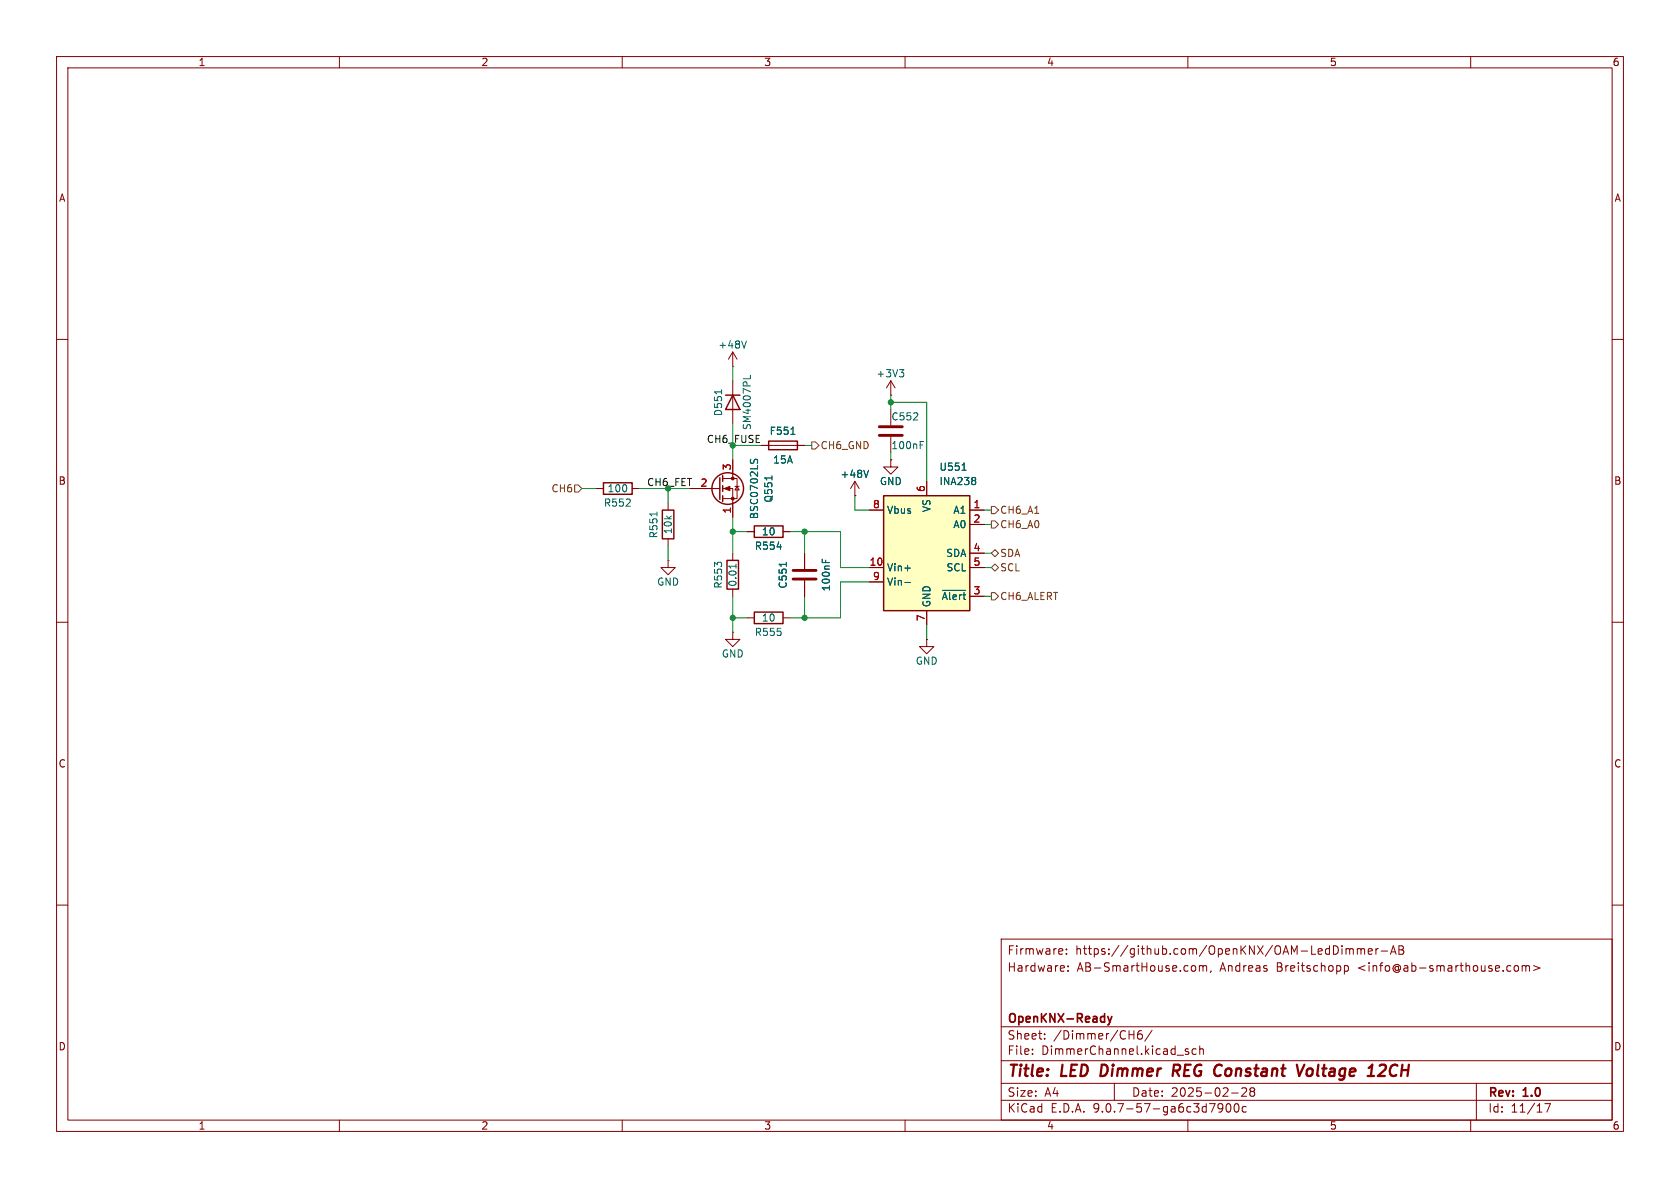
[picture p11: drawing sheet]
<svg xmlns="http://www.w3.org/2000/svg" width="297mm" height="210mm" viewBox="0 0 297 210" stroke-linecap="round" stroke-linejoin="round" font-family="sans-serif">
<g fill="none" stroke="#840000" stroke-width=".18">
<path d="M10 10h277v190h-277zM12 12h273v186h-273zM60 10v2M110 10v2M160 10v2M210 10v2M260 10v2M10 60h2M129.5 64.8h.1M129.5 62.2v2.6M129.5 67.3v7.6M129.5 62.2l-.7 1.3"/>
<path d="M129.5 62.2l.8 1.3M134.6 78.7h7.6M285 60h2M105.4 86.4h1.3M111.8 86.4h1.2M118.1 99.1v1.2h1.3l-1.3 1.3-1.3-1.3h1.3M118.1 99.1h.1M118.1 88.9v1.3M118.1 95.3v1.2M121.9 86.4h5.4M127.8 84.6h2.5v3.5h-2.5M127.8 86.4h1.7v5"/>
<path d="M129.5 81.3v3.3M129.5 97.8v1.3M129.9 86h.8M130.3 86l.4 .6h-.8zM132.1 94h1.2M138.4 94h1.3M142.2 97.8v2.8M10 110h2M129.5 111.8v1.2h1.3l-1.3 1.3-1.2-1.3h1.2M129.5 111.8h.1M129.5 104.1v1.3M132.1 109.2h1.2"/>
<path d="M138.4 109.2h1.3M142.2 102.6v2.8M285 110h2M10 160h2M177 166h108v32h-108zM187.8 167.8l.1 .3-.7 .1M188.5 168.6v.1M188.5 167.8v.1M188.8 171.6v.1M188.8 170.8v.1M211.1 170.7l.3 .3v.4l-.3 .3M212 170.8l.5-.1 .2 .2"/>
<path d="M212 170.7v1M212.7 170.9l.2-.2 .3 .1 .1 .9M212.7 170.9v.8M214.1 171.6l-.1 .3M237.7 170.8l.4-.1 .3 .3v.4l-.2 .2h-.5M237.7 170.7v1.5M238 167.7v1M238 167.8l.4-.1 .2 .2M238.6 167.9l.2-.2 .4 .1v.9M238.6 167.9v.8M240 167.8l.4-.1 .2 .2M240 167.7v1"/>
<path d="M240.6 167.9l.2-.2 .4 .1v.9M240.6 167.9v.8M241.9 168.2l.7-.1-.1-.3-.4-.1-.2 .2 .1 .7h.5M243.2 167.7v1M243.7 167.7l-.3 .1-.2 .2M244.2 168.1h1.1M245.8 168.7l.5-1.5 .5 1.5M246 168.3h.7M247.3 167.2h.5l.2 .1 .1 .3-.3 .3a.4 .4 0 0 1 .4 .4 .4 .4 0 0 1-.3 .4h-.6zM247.3 167.9h.5M267.8 170.8l.4-.1 .3 .3v.4l-.3 .3-.4-.1-.1-.2v-.4zM269.1 170.8l.4-.1 .2 .2"/>
<path d="M269.1 170.7v1M269.7 170.9l.3-.2 .3 .1 .1 .9M269.7 170.9v.8M271.1 170.7l1.1 .4-1.1 .5M285 160h2M60 198v2M110 198v2M160 198v2M177 194.5h108M177 191.5h108M177 187.5h108M177 181.5h108"/>
<path d="M182.5 186.3v.1M182.5 185.5v.1M184.7 183.6v.1M184.7 182.8v.1M197 191.5v3M199.6 182.9h.9M200.5 182.2v1.5M201.8 182.2a.59 .59 0 0 0-.7 .6v.6l.1 .2 .5 .1 .2-.1 .1-.5-.2-.3h-.4l-.3 .3M203.7 182.1l-1.3 2M209.6 185.8l.5 .2 .1 .2-.2 .2-.5-.1M209.6 185.5h.5M210 198v2"/>
<path d="M211.5 185.5l-.5-.1-.3 .3v.4l.2 .2h.6M212.1 185.5l.2-.1 .4 .1v.9M212.1 184.9v1.5M216.2 195.7l-.3 .3h-.3l-.3-.3 .2-.5 .4-.1 .2 .1a.99 .99 0 0 1-.4 1.4h-.2M216.9 195.2l.2-.1a.81 .81 0 0 1 .6 .6 .81 .81 0 0 1-.3 .8l-.2 .1a.81 .81 0 0 1-.3-1.4zM217.7 193.2h1.2M218.3 195.2l.2-.1a.81 .81 0 0 1 .6 .6 .81 .81 0 0 1-.3 .8l-.1 .1a.81 .81 0 0 1-.4-1.4zM219.5 192.4l.6-.1 .2 .1 .1 .3-.9 1.1h.9M220.3 195.7l-.4-.1-.3 .3v.4l.1 .2h.6M221.2 192.9l-.2-.2 .2-.4 .5 .1 .1 .2-.3 .3M221.2 192.9l-.2 .3v.5l.2 .1 .5-.1 .1-.2-.1-.4-.2-.2M221.2 192.9h.3"/>
<path d="M260 198v2M261 191.5v6.5M273.1 195.1h1l-.6 1.5"/>
</g>
<path d="M194.8 188.2l-.3 2h.5M207.9 189.3l.5 .9M208.3 188.2h-.7l-.3 2M208.4 189.2l-1 .1M230.6 188.2l-.9 2M231.2 189.1a.52 .52 0 0 1 .5-.2 .52 .52 0 0 1 .4 .4l-.1 .5a.55 .55 0 0 1-.5 .4 .55 .55 0 0 1-.5-.4zM243.9 188.4l.3-.2h.5a.45 .45 0 0 1 .3 .6l-.1 .3-1.3 1.1h1.2" fill="none" stroke="#840000" stroke-width=".4"/>
<path d="M195.8 179.7l.4 1M196.6 179.7l-.4 1M196.2 180.7l-.1 .3-.3 .2" fill="none" stroke="#840000" stroke-width=".3"/>
<g fill="none" stroke="#840000" stroke-width=".25">
<path d="M128.3 69.9h2.5M129.5 69.9l1.3 2.5h-2.5zM135.9 78h5.1v1.5h-5.1zM106.7 85.3h5.1v2.1h-5.1zM117.1 90.2h2v5.1h-2zM127.3 84.5v3.8M127.8 84.1v1M127.8 85.9v1M127.8 87.6v1M128.5 99.1h2.1v5h-2.1zM133.3 93h5.1v2h-5.1zM133.3 108.2h5.1v2h-5.1z"/>
<circle cx="128.7" cy="86.4" r="2.79"/>
</g>
<g fill="none" stroke="#006464" stroke-width=".18">
<path d="M127.6 68.9v.7M132 60.3l-.5 1.2M132.7 66.3v.6M139.8 76.8h.7M116.1 90.5v.7M130.1 99.7v.8M132.7 81.2v.5M133.3 81.7l.1-.4 .3-.1 .2 .2v.3M136.5 84.1v.7M137.4 96.7h.8M139 99.4v.7M145.4 98.8v.7"/>
<path d="M146 99v.5M130.1 100.1h-1.3l.2 .1"/>
</g>
<path d="M140.2 102.4h4.1M140.2 100.8h4.1" fill="none" stroke="#840000" stroke-width=".51"/>
<g fill="#840000" stroke="#840000" stroke-width=".18">
<path d="M128 86.4l1-.4v.7z"/>
<circle cx="129.5" cy="84.6" r=".25"/>
<circle cx="129.5" cy="88.1" r=".25"/>
</g>
<path d="M156.2 87.6h15.2v20.4h-15.2z" fill="#ffffc2"/>
<path d="M156.2 87.6h15.2v20.4h-15.2z" fill="none" stroke="#840000" stroke-width=".25"/>
<g fill="none" stroke="#840000" stroke-width=".18">
<path d="M134.6 78.7h1.3M141 78.7h1.2M157.5 69.9h.1M157.5 67.3v2.6M157.5 72.4v2.8M157.5 77.2v2.8M157.5 67.3l-.8 1.3M157.5 67.3l.7 1.3M121.9 86.4h5.1M129.5 81.3v2.5M129.5 88.9v2.5M132.1 94h1.2"/>
<path d="M138.4 94h1.3M142.2 97.8v2.8M151.1 87.6h.1M151.1 85.1l-.7 1.3M151.1 85.1l.8 1.3M151.1 85.1v2.5M153.7 90.2h2.5M157.5 81.3v1.3h1.2l-1.2 1.2-1.3-1.2h1.3M157.5 81.3h.1M163.8 85.1v2.5M171.4 90.2h2.6M171.4 92.7h2.6"/>
<path d="M171.4 97.8h2.6M142.2 102.6v2.8M153.7 100.3h2.5M153.7 102.9h2.5M163.8 113v1.3h1.3l-1.3 1.3-1.2-1.3h1.2M163.8 113h.1M163.8 108v2.5M171.4 100.3h2.6M171.4 105.4h2.6"/>
</g>
<g fill="none" stroke="#006464" stroke-width=".18">
<path d="M139.8 76.8h.7M159 65.3h.8l-.4 .5M159.5 65.8l.3 .3v.3l-.3 .2M162.7 78.7h.4M162.7 78h.6M132.7 81.2v.5M133.3 81.7l.1-.4 .3-.1 .2 .2v.3M136.5 84.1v.7M137.4 96.7h.8M139 99.4v.7M145.4 98.8v.7M146 99v.5"/>
<path d="M153.5 83.1l-.4 1.3M170.1 83.1h.7M172.4 84.5l.1 .1-.1 .3M172.4 85l.1 .2-.1 .4M160 100.4h.9M160 103h.9M166.6 104.4h4.1"/>
</g>
<path d="M155.4 75.4h4.1M155.4 77h4.1" fill="none" stroke="#840000" stroke-width=".51"/>
<path d="M143.5 78.1h.6l.7 .6-.7 .7h-.6zM101.6 85.7h.6l.7 .7-.7 .6h-.6zM175.3 97.8l.6-.6 .6 .6-.6 .6zM175.3 89.5h.6l.6 .7-.6 .6h-.6zM175.3 92.1h.6l.6 .6-.6 .6h-.6zM175.3 104.8h.6l.6 .6-.6 .6h-.6zM175.3 100.3l.6-.6 .6 .6-.6 .7z" fill="none" stroke="#725600" stroke-width=".18"/>
<g fill="none" stroke="#009600" stroke-width=".18">
<path d="M129.5 64.8v2.5M129.5 74.9v6.4M129.5 78.7h5.1M142.2 78.7h1.3M157.5 71.1h6.3v14M157.5 69.9v2.5M102.9 86.4h2.5M113 86.4h8.9M118.1 86.4v2.5M118.1 96.5v2.6M129.5 91.4v6.4M129.5 94h2.6"/>
<path d="M139.7 94h8.9v6.3h5.1M142.2 94v3.8M151.1 87.6v2.6h2.6M157.5 80v1.3M174 90.2h1.3M174 97.8h1.3M174 92.7h1.3M129.5 105.4v6.4M129.5 109.2h2.6M142.2 105.4v3.8M153.7 102.9h-5.1v6.3h-8.9M163.8 110.5v2.5"/>
<path d="M174 100.3h1.3M174 105.4h1.3"/>
</g>
<g fill="#009600" stroke="#009600" stroke-width=".18">
<circle cx="129.5" cy="109.2" r=".46"/>
<circle cx="142.2" cy="109.2" r=".46"/>
<circle cx="142.2" cy="94" r=".46"/>
<circle cx="129.5" cy="94" r=".46"/>
<circle cx="157.5" cy="71.1" r=".46"/>
</g>
<g font-size="2.8" fill="#840000">
<text x="178" y="190.9">Title:</text>
<text x="187.7" y="190.9">LED</text>
<text x="195.4" y="190.9">Dimmer</text>
<text x="209" y="190.9">REG</text>
<text x="217.1" y="190.9">Constant</text>
<text x="232.6" y="190.9">Voltage</text>
<text x="245.9" y="190.9">12CH</text>
</g>
<g font-size="2.1" fill="#840000">
<text x="178" y="172">Hardware:</text>
<text x="178" y="169">Firmware:</text>
<text x="190.1" y="169">https://github.com/OpenKNX/OAM-LedDimmer-AB</text>
<text x="190.4" y="172">AB-SmartHouse.com,</text>
<text x="215.7" y="172">Andreas</text>
<text x="225.8" y="172">Breitschopp</text>
<text x="240.3" y="172">&lt;info@ab-smarthouse.com&gt;</text>
<text x="178" y="184">Sheet:</text>
<text x="178" y="181.2">OpenKNX-Ready</text>
<text x="186.2" y="184">/Dimmer/CH6/</text>
<text x="178" y="186.7">File:</text>
<text x="184.1" y="186.7">DimmerChannel.kicad_sch</text>
<text x="178" y="196.9">KiCad</text>
<text x="178" y="194.1">Size:</text>
<text x="184.7" y="194.1">A4</text>
<text x="185.7" y="196.9">E.D.A.</text>
<text x="193.3" y="196.9">9.0.7-57-ga6c3d7900c</text>
<text x="200" y="194.1">Date:</text>
<text x="207" y="194.1">2025-02-28</text>
<text x="263" y="194.3">Rev:</text>
<text x="263" y="196.9">Id:</text>
<text x="267.1" y="196.9">11/17</text>
<text x="269.4" y="194.3">1.0</text>
</g>
<g font-size="1.8" fill="#840000">
<text x="35" y="11.9">1</text>
<text x="85" y="11.9">2</text>
<text x="135" y="11.9">3</text>
<text x="185" y="11.9">4</text>
<text x="235" y="11.9">5</text>
<text x="285" y="11.9">6</text>
<text x="10.3" y="35.9">A</text>
<text x="285.3" y="35.9">A</text>
<text x="10.3" y="85.9">B</text>
<text x="285.3" y="85.9">B</text>
<text x="10.3" y="135.9">C</text>
<text x="285.3" y="135.9">C</text>
<text x="10.3" y="185.9">D</text>
<text x="285.3" y="185.9">D</text>
<text x="35" y="199.9">1</text>
<text x="85" y="199.9">2</text>
<text x="135" y="199.9">3</text>
<text x="185" y="199.9">4</text>
<text x="235" y="199.9">5</text>
<text x="285" y="199.9">6</text>
</g>
<g font-size="1.8" fill="#006464">
<text x="126.9" y="61.8">+48V</text>
<text x="154.8" y="66.9">+3V3</text>
<text x="127.9" y="73.7" transform="rotate(-90 127.9 73.7)">D551</text>
<text x="132.9" y="76.1" transform="rotate(-90 132.9 76.1)">SM4007PL</text>
<text x="136" y="77.1">F551</text>
<text x="157.5" y="74.5">C552</text>
<text x="136.6" y="82.1">15A</text>
<text x="157.5" y="79.6">100nF</text>
<text x="166" y="83.4">U551</text>
<text x="106.7" y="89.8">R552</text>
<text x="107.3" y="87.2">100</text>
<text x="136.8" y="88.9" transform="rotate(-90 136.8 88.9)">Q551</text>
<text x="148.5" y="84.7">+48V</text>
<text x="155.4" y="86">GND</text>
<text x="166" y="86">INA238</text>
<text x="116.4" y="95.3" transform="rotate(-90 116.4 95.3)">R551</text>
<text x="119" y="94.5" transform="rotate(-90 119 94.5)">10k</text>
<text x="134.2" y="91.9" transform="rotate(-90 134.2 91.9)">BSC0702LS</text>
<text x="134.6" y="94.8">10</text>
<text x="156.7" y="91">Vbus</text>
<text x="164.7" y="90.6" transform="rotate(-90 164.7 90.6)">VS</text>
<text x="168.4" y="91">A1</text>
<text x="168.4" y="93.6">A0</text>
<text x="133.3" y="97.4">R554</text>
<text x="156.7" y="101.2">Vin+</text>
<text x="167.2" y="98.7">SDA</text>
<text x="167.2" y="101.2">SCL</text>
<text x="116.1" y="103.7">GND</text>
<text x="127.9" y="104.2" transform="rotate(-90 127.9 104.2)">R553</text>
<text x="130.4" y="103.8" transform="rotate(-90 130.4 103.8)">0.01</text>
<text x="139.3" y="104.2" transform="rotate(-90 139.3 104.2)">C551</text>
<text x="146.9" y="104.6" transform="rotate(-90 146.9 104.6)">100nF</text>
<text x="156.7" y="103.7">Vin-</text>
<text x="164.7" y="107.4" transform="rotate(-90 164.7 107.4)">GND</text>
<text x="166.4" y="106.3">~{Alert}</text>
<text x="133.3" y="112.6">R555</text>
<text x="134.6" y="110.1">10</text>
<text x="127.5" y="116.4">GND</text>
<text x="161.8" y="117.7">GND</text>
</g>
<g font-size="1.8" fill="#009600">
<text x="124.9" y="78.4">CH6_FUSE</text>
<text x="114.3" y="86">CH6_FET</text>
</g>
<g font-size="1.8" fill="#a90000">
<text x="129.3" y="83.3" transform="rotate(-90 129.3 83.3)">3</text>
<text x="123.8" y="86.1">2</text>
<text x="154.2" y="89.9">8</text>
<text x="163.6" y="87.1" transform="rotate(-90 163.6 87.1)">6</text>
<text x="172" y="89.9">1</text>
<text x="129.3" y="90.9" transform="rotate(-90 129.3 90.9)">1</text>
<text x="172" y="92.5">2</text>
<text x="153.6" y="100.1">10</text>
<text x="172" y="97.5">4</text>
<text x="172" y="100.1">5</text>
<text x="154.2" y="102.6">9</text>
<text x="172" y="105.2">3</text>
<text x="163.6" y="109.9" transform="rotate(-90 163.6 109.9)">7</text>
</g>
<g font-size="1.8" fill="#725600">
<text x="145" y="79.6">CH6_GND</text>
<text x="97.4" y="87.2">CH6</text>
<text x="176.7" y="91">CH6_A1</text>
<text x="176.7" y="93.6">CH6_A0</text>
<text x="176.7" y="98.7">SDA</text>
<text x="176.7" y="101.2">SCL</text>
<text x="176.7" y="106.3">CH6_ALERT</text>
</g>
</svg>
